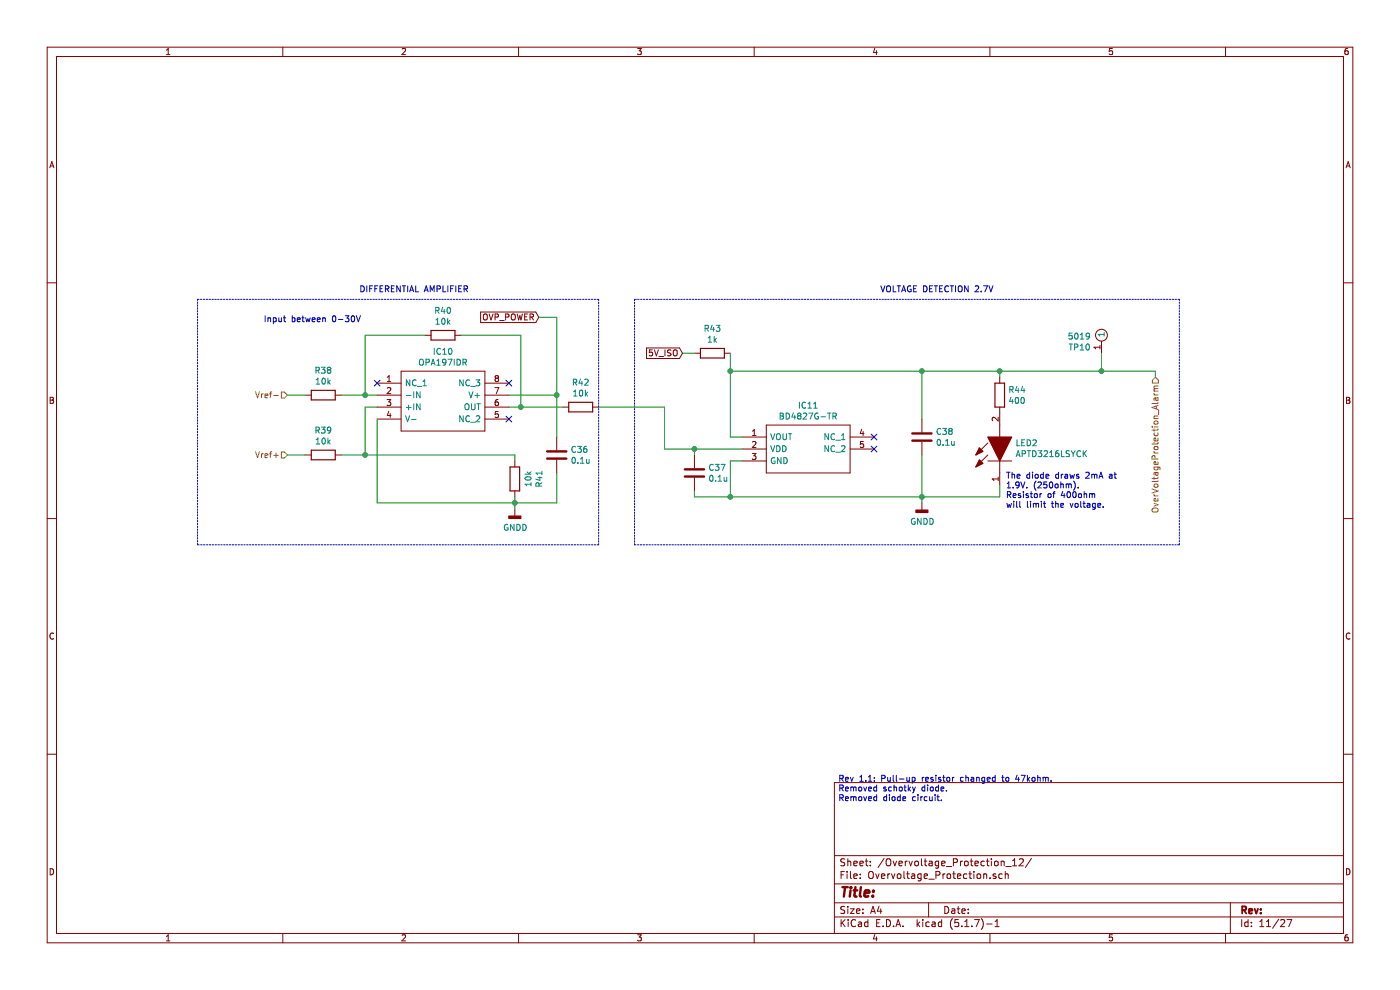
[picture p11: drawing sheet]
EESchema Schematic File Version 4
EELAYER 30 0
EELAYER END
$Descr A4 11693 8268
encoding utf-8
Sheet 21 27
Title ""
Date ""
Rev ""
Comp ""
Comment1 ""
Comment2 ""
Comment3 ""
Comment4 ""
$EndDescr
$Comp
L Device:R R?
U 1 1
P 4850 3400
AR Path="/601A7632/601C0164" Ref="R?"  Part="1" 
AR Path="/601AF701/601C0164" Ref="R?"  Part="1" 
AR Path="/601C460E/601C0164" Ref="R?"  Part="1" 
AR Path="/601C5548/601C0164" Ref="R?"  Part="1" 
AR Path="/601C64AC/601C0164" Ref="R?"  Part="1" 
AR Path="/601D1B61/601C0164" Ref="R?"  Part="1" 
AR Path="/601D6BE8/601C0164" Ref="R?"  Part="1" 
AR Path="/601D6BEC/601C0164" Ref="R?"  Part="1" 
AR Path="/601D80B7/601C0164" Ref="R?"  Part="1" 
AR Path="/601D80BB/601C0164" Ref="R?"  Part="1" 
AR Path="/601DDBBC/601C0164" Ref="R?"  Part="1" 
AR Path="/601DDBC0/601C0164" Ref="R?"  Part="1" 
AR Path="/601DDBC8/601C0164" Ref="R?"  Part="1" 
AR Path="/601DDBCC/601C0164" Ref="R?"  Part="1" 
AR Path="/601DDBD4/601C0164" Ref="R?"  Part="1" 
AR Path="/601DDBD8/601C0164" Ref="R42"  Part="1" 
AR Path="/602C1900/601C0164" Ref="R?"  Part="1" 
AR Path="/602C4404/601C0164" Ref="R?"  Part="1" 
AR Path="/602C6F83/601C0164" Ref="R49"  Part="1" 
AR Path="/602C99B2/601C0164" Ref="R56"  Part="1" 
AR Path="/602EB817/601C0164" Ref="R63"  Part="1" 
AR Path="/602EEDF2/601C0164" Ref="R70"  Part="1" 
AR Path="/602F236D/601C0164" Ref="R77"  Part="1" 
AR Path="/602F58EC/601C0164" Ref="R84"  Part="1" 
AR Path="/602F8E6F/601C0164" Ref="R91"  Part="1" 
AR Path="/602FC492/601C0164" Ref="R98"  Part="1" 
AR Path="/602FFA39/601C0164" Ref="R105"  Part="1" 
AR Path="/60302FB0/601C0164" Ref="R119"  Part="1" 
AR Path="/6030656F/601C0164" Ref="R112"  Part="1" 
F 0 "R112" V 4643 3400 50  0000 C CNN
F 1 "10k" V 4734 3400 50  0000 C CNN
F 2 "Resistor_SMD:R_1206_3216Metric_Pad1.30x1.75mm_HandSolder" V 4780 3400 50  0001 C CNN
F 3 "~" H 4850 3400 50  0001 C CNN
F 4 "660-RN73H2BTD1002B10" H 4850 3400 50  0001 C CNN "Mouser Part Number"
F 5 "https://no.mouser.com/ProductDetail/KOA-Speer/RN73H2BTTD1002B10?qs=sGAEpiMZZMvdGkrng054tzV2vEziUmcBSeea4AJBFc943n3PR3vMbw%3D%3D" H 4850 3400 50  0001 C CNN "Mouser Price/Stock"
	1    4850 3400
	0    1    1    0   
$EndComp
Text HLabel 9650 3150 3    50   Input ~ 0
OverVoltageProtection_Alarm
$Comp
L SamacSys_Parts:BD4827G-TR IC31
U 1 1
P 6200 3650
AR Path="/6030656F/602F85D6" Ref="IC31"  Part="1" 
AR Path="/601DDBD8/602F85D6" Ref="IC11"  Part="1" 
AR Path="/602C6F83/602F85D6" Ref="IC13"  Part="1" 
AR Path="/602C99B2/602F85D6" Ref="IC15"  Part="1" 
AR Path="/602EB817/602F85D6" Ref="IC17"  Part="1" 
AR Path="/602EEDF2/602F85D6" Ref="IC19"  Part="1" 
AR Path="/602F236D/602F85D6" Ref="IC21"  Part="1" 
AR Path="/602F58EC/602F85D6" Ref="IC23"  Part="1" 
AR Path="/602F8E6F/602F85D6" Ref="IC25"  Part="1" 
AR Path="/602FC492/602F85D6" Ref="IC27"  Part="1" 
AR Path="/602FFA39/602F85D6" Ref="IC29"  Part="1" 
AR Path="/60302FB0/602F85D6" Ref="IC33"  Part="1" 
F 0 "IC31" H 6750 3915 50  0000 C CNN
F 1 "BD4827G-TR" H 6750 3824 50  0000 C CNN
F 2 "SamacSys_Parts:SOT95P280X125-5N" H 7150 3750 50  0001 L CNN
F 3 "https://www.rohm.com/datasheet/BD4827G/bd48xxg-e" H 7150 3650 50  0001 L CNN
F 4 "Standard Voltage Detectors: ROHM CMOS reset ICs provide low current consumption and high accuracy. The extensive lineup includes both Nch Open Drain and CMOS output types in a wide range of detection voltages (from 2.3V to 6.0V, in 0.1V steps), enabling selection of the ideal solution based on customer requirements. In addition, the entire series is of course both lead-free and RoHS-compliant." H 7150 3550 50  0001 L CNN "Description"
F 5 "1.25" H 7150 3450 50  0001 L CNN "Height"
F 6 "ROHM Semiconductor" H 7150 3350 50  0001 L CNN "Manufacturer_Name"
F 7 "BD4827G-TR" H 7150 3250 50  0001 L CNN "Manufacturer_Part_Number"
F 8 "755-BD4827G-TR" H 7150 3150 50  0001 L CNN "Mouser Part Number"
F 9 "https://www.mouser.co.uk/ProductDetail/ROHM-Semiconductor/BD4827G-TR/?qs=4kLU8WoGk0v%252BBSXG6NYCpw%3D%3D" H 7150 3050 50  0001 L CNN "Mouser Price/Stock"
F 10 "" H 7150 2950 50  0001 L CNN "Arrow Part Number"
F 11 "" H 7150 2850 50  0001 L CNN "Arrow Price/Stock"
	1    6200 3650
	1    0    0    -1  
$EndComp
Wire Wire Line
	6200 3650 6100 3650
$Comp
L Device:C C?
U 1 1
P 7700 3650
AR Path="/601A7632/602FCF2D" Ref="C?"  Part="1" 
AR Path="/6038F707/602FCF2D" Ref="C?"  Part="1" 
AR Path="/6030656F/602FCF2D" Ref="C68"  Part="1" 
AR Path="/601DDBD8/602FCF2D" Ref="C38"  Part="1" 
AR Path="/602C6F83/602FCF2D" Ref="C41"  Part="1" 
AR Path="/602C99B2/602FCF2D" Ref="C44"  Part="1" 
AR Path="/602EB817/602FCF2D" Ref="C47"  Part="1" 
AR Path="/602EEDF2/602FCF2D" Ref="C50"  Part="1" 
AR Path="/602F236D/602FCF2D" Ref="C53"  Part="1" 
AR Path="/602F58EC/602FCF2D" Ref="C56"  Part="1" 
AR Path="/602F8E6F/602FCF2D" Ref="C59"  Part="1" 
AR Path="/602FC492/602FCF2D" Ref="C62"  Part="1" 
AR Path="/602FFA39/602FCF2D" Ref="C65"  Part="1" 
AR Path="/60302FB0/602FCF2D" Ref="C71"  Part="1" 
F 0 "C68" H 7815 3696 50  0000 L CNN
F 1 "0.1u" H 7815 3605 50  0000 L CNN
F 2 "Capacitor_SMD:C_1206_3216Metric_Pad1.33x1.80mm_HandSolder" H 7738 3500 50  0001 C CNN
F 3 "~" H 7700 3650 50  0001 C CNN
F 4 "80-C1206C104F5JACTU" H 7700 3650 50  0001 C CNN "Mouser Part Number"
F 5 "https://no.mouser.com/ProductDetail/KEMET/C1206C104F5JAC7800?qs=gZXFycFWdAOIF48nFZgPGA%3D%3D" H 7700 3650 50  0001 C CNN "Mouser Price/Stock"
	1    7700 3650
	1    0    0    -1  
$EndComp
Wire Wire Line
	7700 3500 7700 3100
Wire Wire Line
	7700 3800 7700 4150
Connection ~ 7700 4150
Wire Wire Line
	7700 4150 7700 4200
Text GLabel 5700 2950 0    50   Input ~ 0
5V_ISO
NoConn ~ 7300 3650
NoConn ~ 7300 3750
$Comp
L power:GNDD #PWR034
U 1 1
P 7700 4200
AR Path="/6030656F/60376BEA" Ref="#PWR034"  Part="1" 
AR Path="/601DDBD8/60376BEA" Ref="#PWR014"  Part="1" 
AR Path="/602C6F83/60376BEA" Ref="#PWR016"  Part="1" 
AR Path="/602C99B2/60376BEA" Ref="#PWR018"  Part="1" 
AR Path="/602EB817/60376BEA" Ref="#PWR020"  Part="1" 
AR Path="/602EEDF2/60376BEA" Ref="#PWR022"  Part="1" 
AR Path="/602F236D/60376BEA" Ref="#PWR024"  Part="1" 
AR Path="/602F58EC/60376BEA" Ref="#PWR026"  Part="1" 
AR Path="/602F8E6F/60376BEA" Ref="#PWR028"  Part="1" 
AR Path="/602FC492/60376BEA" Ref="#PWR030"  Part="1" 
AR Path="/602FFA39/60376BEA" Ref="#PWR032"  Part="1" 
AR Path="/60302FB0/60376BEA" Ref="#PWR036"  Part="1" 
F 0 "#PWR034" H 7700 3950 50  0001 C CNN
F 1 "GNDD" H 7704 4045 50  0000 C CNN
F 2 "" H 7700 4200 50  0001 C CNN
F 3 "" H 7700 4200 50  0001 C CNN
	1    7700 4200
	1    0    0    -1  
$EndComp
Wire Wire Line
	5700 2950 5800 2950
$Comp
L SamacSys_Parts_vegard:5019 TP?
U 1 1
P 9200 2950
AR Path="/601838AF/603B50D5" Ref="TP?"  Part="1" 
AR Path="/601950CF/603B50D5" Ref="TP?"  Part="1" 
AR Path="/601DDBD8/603B50D5" Ref="TP10"  Part="1" 
AR Path="/602C6F83/603B50D5" Ref="TP11"  Part="1" 
AR Path="/602C99B2/603B50D5" Ref="TP12"  Part="1" 
AR Path="/602EB817/603B50D5" Ref="TP13"  Part="1" 
AR Path="/602EEDF2/603B50D5" Ref="TP14"  Part="1" 
AR Path="/602F236D/603B50D5" Ref="TP15"  Part="1" 
AR Path="/602F58EC/603B50D5" Ref="TP16"  Part="1" 
AR Path="/602F8E6F/603B50D5" Ref="TP17"  Part="1" 
AR Path="/602FC492/603B50D5" Ref="TP18"  Part="1" 
AR Path="/602FFA39/603B50D5" Ref="TP19"  Part="1" 
AR Path="/6030656F/603B50D5" Ref="TP20"  Part="1" 
AR Path="/60302FB0/603B50D5" Ref="TP21"  Part="1" 
F 0 "TP20" V 9246 3038 50  0000 L CNN
F 1 "5019" V 9337 3038 50  0000 L CNN
F 2 "SamacSys_Parts_vegard:5019" H 9850 3050 50  0001 L CNN
F 3 "http://www.keyelco.com/product-pdf.cfm?p=1357" H 9850 2950 50  0001 L CNN
F 4 "Circuit Board Hardware - PCB TEST POINT" H 9850 2850 50  0001 L CNN "Description"
F 5 "Keystone Electronics" H 9850 2650 50  0001 L CNN "Manufacturer_Name"
F 6 "5019" H 9850 2550 50  0001 L CNN "Manufacturer_Part_Number"
F 7 "534-5019" H 9850 2450 50  0001 L CNN "Mouser Part Number"
F 8 "https://www.mouser.co.uk/ProductDetail/Keystone-Electronics/5019/?qs=wOxb8XianXjjCAsb90Ilzw%3D%3D" H 9850 2350 50  0001 L CNN "Mouser Price/Stock"
F 9 "5019" H 9850 2250 50  0001 L CNN "Arrow Part Number"
F 10 "https://www.arrow.com/en/products/5019/keystone-electronics" H 9850 2150 50  0001 L CNN "Arrow Price/Stock"
	1    9200 2950
	0    -1   -1   0   
$EndComp
Wire Wire Line
	9200 2950 9200 3100
Connection ~ 9200 3100
Wire Wire Line
	6100 3100 7700 3100
Wire Wire Line
	6100 3850 6200 3850
$Comp
L power:GNDD #PWR033
U 1 1
P 4300 4250
AR Path="/6030656F/604400A9" Ref="#PWR033"  Part="1" 
AR Path="/601DDBD8/604400A9" Ref="#PWR013"  Part="1" 
AR Path="/602C6F83/604400A9" Ref="#PWR015"  Part="1" 
AR Path="/602C99B2/604400A9" Ref="#PWR017"  Part="1" 
AR Path="/602EB817/604400A9" Ref="#PWR019"  Part="1" 
AR Path="/602EEDF2/604400A9" Ref="#PWR021"  Part="1" 
AR Path="/602F236D/604400A9" Ref="#PWR023"  Part="1" 
AR Path="/602F58EC/604400A9" Ref="#PWR025"  Part="1" 
AR Path="/602F8E6F/604400A9" Ref="#PWR027"  Part="1" 
AR Path="/602FC492/604400A9" Ref="#PWR029"  Part="1" 
AR Path="/602FFA39/604400A9" Ref="#PWR031"  Part="1" 
AR Path="/60302FB0/604400A9" Ref="#PWR035"  Part="1" 
F 0 "#PWR033" H 4300 4000 50  0001 C CNN
F 1 "GNDD" H 4304 4095 50  0000 C CNN
F 2 "" H 4300 4250 50  0001 C CNN
F 3 "" H 4300 4250 50  0001 C CNN
	1    4300 4250
	1    0    0    -1  
$EndComp
Text Notes 2200 2700 0    50   ~ 0
Input between 0-30V
Text HLabel 2400 3800 0    50   Input ~ 0
Vref+
Text HLabel 2400 3300 0    50   Input ~ 0
Vref-
Wire Wire Line
	6100 3850 6100 4150
Wire Wire Line
	6100 4150 7700 4150
$Comp
L Device:R R?
U 1 1
P 2700 3300
AR Path="/601A7632/6066901A" Ref="R?"  Part="1" 
AR Path="/601AF701/6066901A" Ref="R?"  Part="1" 
AR Path="/601C460E/6066901A" Ref="R?"  Part="1" 
AR Path="/601C5548/6066901A" Ref="R?"  Part="1" 
AR Path="/601C64AC/6066901A" Ref="R?"  Part="1" 
AR Path="/601D1B61/6066901A" Ref="R?"  Part="1" 
AR Path="/601D6BE8/6066901A" Ref="R?"  Part="1" 
AR Path="/601D6BEC/6066901A" Ref="R?"  Part="1" 
AR Path="/601D80B7/6066901A" Ref="R?"  Part="1" 
AR Path="/601D80BB/6066901A" Ref="R?"  Part="1" 
AR Path="/601DDBBC/6066901A" Ref="R?"  Part="1" 
AR Path="/601DDBC0/6066901A" Ref="R?"  Part="1" 
AR Path="/601DDBC8/6066901A" Ref="R?"  Part="1" 
AR Path="/601DDBCC/6066901A" Ref="R?"  Part="1" 
AR Path="/601DDBD4/6066901A" Ref="R?"  Part="1" 
AR Path="/601DDBD8/6066901A" Ref="R38"  Part="1" 
AR Path="/602C1900/6066901A" Ref="R?"  Part="1" 
AR Path="/602C4404/6066901A" Ref="R?"  Part="1" 
AR Path="/602C6F83/6066901A" Ref="R45"  Part="1" 
AR Path="/602C99B2/6066901A" Ref="R52"  Part="1" 
AR Path="/602EB817/6066901A" Ref="R59"  Part="1" 
AR Path="/602EEDF2/6066901A" Ref="R66"  Part="1" 
AR Path="/602F236D/6066901A" Ref="R73"  Part="1" 
AR Path="/602F58EC/6066901A" Ref="R80"  Part="1" 
AR Path="/602F8E6F/6066901A" Ref="R87"  Part="1" 
AR Path="/602FC492/6066901A" Ref="R94"  Part="1" 
AR Path="/602FFA39/6066901A" Ref="R101"  Part="1" 
AR Path="/60302FB0/6066901A" Ref="R115"  Part="1" 
AR Path="/6030656F/6066901A" Ref="R108"  Part="1" 
F 0 "R108" V 2493 3300 50  0000 C CNN
F 1 "10k" V 2584 3300 50  0000 C CNN
F 2 "Resistor_SMD:R_1206_3216Metric_Pad1.30x1.75mm_HandSolder" V 2630 3300 50  0001 C CNN
F 3 "~" H 2700 3300 50  0001 C CNN
F 4 "660-RN73H2BTD1002B10" H 2700 3300 50  0001 C CNN "Mouser Part Number"
F 5 "https://no.mouser.com/ProductDetail/KOA-Speer/RN73H2BTTD1002B10?qs=sGAEpiMZZMvdGkrng054tzV2vEziUmcBSeea4AJBFc943n3PR3vMbw%3D%3D" H 2700 3300 50  0001 C CNN "Mouser Price/Stock"
	1    2700 3300
	0    1    1    0   
$EndComp
Wire Wire Line
	2550 3300 2400 3300
$Comp
L Device:R R?
U 1 1
P 4300 4000
AR Path="/601A7632/6066BECF" Ref="R?"  Part="1" 
AR Path="/601AF701/6066BECF" Ref="R?"  Part="1" 
AR Path="/601C460E/6066BECF" Ref="R?"  Part="1" 
AR Path="/601C5548/6066BECF" Ref="R?"  Part="1" 
AR Path="/601C64AC/6066BECF" Ref="R?"  Part="1" 
AR Path="/601D1B61/6066BECF" Ref="R?"  Part="1" 
AR Path="/601D6BE8/6066BECF" Ref="R?"  Part="1" 
AR Path="/601D6BEC/6066BECF" Ref="R?"  Part="1" 
AR Path="/601D80B7/6066BECF" Ref="R?"  Part="1" 
AR Path="/601D80BB/6066BECF" Ref="R?"  Part="1" 
AR Path="/601DDBBC/6066BECF" Ref="R?"  Part="1" 
AR Path="/601DDBC0/6066BECF" Ref="R?"  Part="1" 
AR Path="/601DDBC8/6066BECF" Ref="R?"  Part="1" 
AR Path="/601DDBCC/6066BECF" Ref="R?"  Part="1" 
AR Path="/601DDBD4/6066BECF" Ref="R?"  Part="1" 
AR Path="/601DDBD8/6066BECF" Ref="R41"  Part="1" 
AR Path="/602C1900/6066BECF" Ref="R?"  Part="1" 
AR Path="/602C4404/6066BECF" Ref="R?"  Part="1" 
AR Path="/602C6F83/6066BECF" Ref="R48"  Part="1" 
AR Path="/602C99B2/6066BECF" Ref="R55"  Part="1" 
AR Path="/602EB817/6066BECF" Ref="R62"  Part="1" 
AR Path="/602EEDF2/6066BECF" Ref="R69"  Part="1" 
AR Path="/602F236D/6066BECF" Ref="R76"  Part="1" 
AR Path="/602F58EC/6066BECF" Ref="R83"  Part="1" 
AR Path="/602F8E6F/6066BECF" Ref="R90"  Part="1" 
AR Path="/602FC492/6066BECF" Ref="R97"  Part="1" 
AR Path="/602FFA39/6066BECF" Ref="R104"  Part="1" 
AR Path="/60302FB0/6066BECF" Ref="R118"  Part="1" 
AR Path="/6030656F/6066BECF" Ref="R111"  Part="1" 
F 0 "R111" V 4093 4000 50  0000 C CNN
F 1 "10k" V 4184 4000 50  0000 C CNN
F 2 "Resistor_SMD:R_1206_3216Metric_Pad1.30x1.75mm_HandSolder" V 4230 4000 50  0001 C CNN
F 3 "~" H 4300 4000 50  0001 C CNN
F 4 "660-RN73H2BTD1002B10" H 4300 4000 50  0001 C CNN "Mouser Part Number"
F 5 "https://no.mouser.com/ProductDetail/KOA-Speer/RN73H2BTTD1002B10?qs=sGAEpiMZZMvdGkrng054tzV2vEziUmcBSeea4AJBFc943n3PR3vMbw%3D%3D" H 4300 4000 50  0001 C CNN "Mouser Price/Stock"
	1    4300 4000
	-1   0    0    1   
$EndComp
Wire Wire Line
	4300 4250 4300 4200
Wire Wire Line
	3150 3300 3050 3300
$Comp
L Device:R R?
U 1 1
P 3700 2800
AR Path="/601A7632/6066FEB7" Ref="R?"  Part="1" 
AR Path="/601AF701/6066FEB7" Ref="R?"  Part="1" 
AR Path="/601C460E/6066FEB7" Ref="R?"  Part="1" 
AR Path="/601C5548/6066FEB7" Ref="R?"  Part="1" 
AR Path="/601C64AC/6066FEB7" Ref="R?"  Part="1" 
AR Path="/601D1B61/6066FEB7" Ref="R?"  Part="1" 
AR Path="/601D6BE8/6066FEB7" Ref="R?"  Part="1" 
AR Path="/601D6BEC/6066FEB7" Ref="R?"  Part="1" 
AR Path="/601D80B7/6066FEB7" Ref="R?"  Part="1" 
AR Path="/601D80BB/6066FEB7" Ref="R?"  Part="1" 
AR Path="/601DDBBC/6066FEB7" Ref="R?"  Part="1" 
AR Path="/601DDBC0/6066FEB7" Ref="R?"  Part="1" 
AR Path="/601DDBC8/6066FEB7" Ref="R?"  Part="1" 
AR Path="/601DDBCC/6066FEB7" Ref="R?"  Part="1" 
AR Path="/601DDBD4/6066FEB7" Ref="R?"  Part="1" 
AR Path="/601DDBD8/6066FEB7" Ref="R40"  Part="1" 
AR Path="/602C1900/6066FEB7" Ref="R?"  Part="1" 
AR Path="/602C4404/6066FEB7" Ref="R?"  Part="1" 
AR Path="/602C6F83/6066FEB7" Ref="R47"  Part="1" 
AR Path="/602C99B2/6066FEB7" Ref="R54"  Part="1" 
AR Path="/602EB817/6066FEB7" Ref="R61"  Part="1" 
AR Path="/602EEDF2/6066FEB7" Ref="R68"  Part="1" 
AR Path="/602F236D/6066FEB7" Ref="R75"  Part="1" 
AR Path="/602F58EC/6066FEB7" Ref="R82"  Part="1" 
AR Path="/602F8E6F/6066FEB7" Ref="R89"  Part="1" 
AR Path="/602FC492/6066FEB7" Ref="R96"  Part="1" 
AR Path="/602FFA39/6066FEB7" Ref="R103"  Part="1" 
AR Path="/60302FB0/6066FEB7" Ref="R117"  Part="1" 
AR Path="/6030656F/6066FEB7" Ref="R110"  Part="1" 
F 0 "R110" V 3493 2800 50  0000 C CNN
F 1 "10k" V 3584 2800 50  0000 C CNN
F 2 "Resistor_SMD:R_1206_3216Metric_Pad1.30x1.75mm_HandSolder" V 3630 2800 50  0001 C CNN
F 3 "~" H 3700 2800 50  0001 C CNN
F 4 "660-RN73H2BTD1002B10" H 3700 2800 50  0001 C CNN "Mouser Part Number"
F 5 "https://no.mouser.com/ProductDetail/KOA-Speer/RN73H2BTTD1002B10?qs=sGAEpiMZZMvdGkrng054tzV2vEziUmcBSeea4AJBFc943n3PR3vMbw%3D%3D" H 3700 2800 50  0001 C CNN "Mouser Price/Stock"
	1    3700 2800
	0    1    1    0   
$EndComp
Connection ~ 4300 4200
Wire Wire Line
	4300 4200 4300 4150
Text GLabel 4500 2650 0    50   Input ~ 0
OVP_POWER
Wire Wire Line
	4300 4200 3150 4200
Wire Wire Line
	2400 3800 2550 3800
Wire Wire Line
	4300 3850 4300 3800
$Comp
L Device:R R?
U 1 1
P 2700 3800
AR Path="/601A7632/6066850F" Ref="R?"  Part="1" 
AR Path="/601AF701/6066850F" Ref="R?"  Part="1" 
AR Path="/601C460E/6066850F" Ref="R?"  Part="1" 
AR Path="/601C5548/6066850F" Ref="R?"  Part="1" 
AR Path="/601C64AC/6066850F" Ref="R?"  Part="1" 
AR Path="/601D1B61/6066850F" Ref="R?"  Part="1" 
AR Path="/601D6BE8/6066850F" Ref="R?"  Part="1" 
AR Path="/601D6BEC/6066850F" Ref="R?"  Part="1" 
AR Path="/601D80B7/6066850F" Ref="R?"  Part="1" 
AR Path="/601D80BB/6066850F" Ref="R?"  Part="1" 
AR Path="/601DDBBC/6066850F" Ref="R?"  Part="1" 
AR Path="/601DDBC0/6066850F" Ref="R?"  Part="1" 
AR Path="/601DDBC8/6066850F" Ref="R?"  Part="1" 
AR Path="/601DDBCC/6066850F" Ref="R?"  Part="1" 
AR Path="/601DDBD4/6066850F" Ref="R?"  Part="1" 
AR Path="/601DDBD8/6066850F" Ref="R39"  Part="1" 
AR Path="/602C1900/6066850F" Ref="R?"  Part="1" 
AR Path="/602C4404/6066850F" Ref="R?"  Part="1" 
AR Path="/602C6F83/6066850F" Ref="R46"  Part="1" 
AR Path="/602C99B2/6066850F" Ref="R53"  Part="1" 
AR Path="/602EB817/6066850F" Ref="R60"  Part="1" 
AR Path="/602EEDF2/6066850F" Ref="R67"  Part="1" 
AR Path="/602F236D/6066850F" Ref="R74"  Part="1" 
AR Path="/602F58EC/6066850F" Ref="R81"  Part="1" 
AR Path="/602F8E6F/6066850F" Ref="R88"  Part="1" 
AR Path="/602FC492/6066850F" Ref="R95"  Part="1" 
AR Path="/602FFA39/6066850F" Ref="R102"  Part="1" 
AR Path="/60302FB0/6066850F" Ref="R116"  Part="1" 
AR Path="/6030656F/6066850F" Ref="R109"  Part="1" 
F 0 "R109" V 2493 3800 50  0000 C CNN
F 1 "10k" V 2584 3800 50  0000 C CNN
F 2 "Resistor_SMD:R_1206_3216Metric_Pad1.30x1.75mm_HandSolder" V 2630 3800 50  0001 C CNN
F 3 "~" H 2700 3800 50  0001 C CNN
F 4 "660-RN73H2BTD1002B10" H 2700 3800 50  0001 C CNN "Mouser Part Number"
F 5 "https://no.mouser.com/ProductDetail/KOA-Speer/RN73H2BTTD1002B10?qs=sGAEpiMZZMvdGkrng054tzV2vEziUmcBSeea4AJBFc943n3PR3vMbw%3D%3D" H 2700 3800 50  0001 C CNN "Mouser Price/Stock"
	1    2700 3800
	0    1    1    0   
$EndComp
$Comp
L Device:C C?
U 1 1
P 4650 3800
AR Path="/601A7632/60483400" Ref="C?"  Part="1" 
AR Path="/6038F707/60483400" Ref="C?"  Part="1" 
AR Path="/6030656F/60483400" Ref="C66"  Part="1" 
AR Path="/601DDBD8/60483400" Ref="C36"  Part="1" 
AR Path="/602C6F83/60483400" Ref="C39"  Part="1" 
AR Path="/602C99B2/60483400" Ref="C42"  Part="1" 
AR Path="/602EB817/60483400" Ref="C45"  Part="1" 
AR Path="/602EEDF2/60483400" Ref="C48"  Part="1" 
AR Path="/602F236D/60483400" Ref="C51"  Part="1" 
AR Path="/602F58EC/60483400" Ref="C54"  Part="1" 
AR Path="/602F8E6F/60483400" Ref="C57"  Part="1" 
AR Path="/602FC492/60483400" Ref="C60"  Part="1" 
AR Path="/602FFA39/60483400" Ref="C63"  Part="1" 
AR Path="/60302FB0/60483400" Ref="C69"  Part="1" 
F 0 "C66" H 4765 3846 50  0000 L CNN
F 1 "0.1u" H 4765 3755 50  0000 L CNN
F 2 "Capacitor_SMD:C_1206_3216Metric_Pad1.33x1.80mm_HandSolder" H 4688 3650 50  0001 C CNN
F 3 "~" H 4650 3800 50  0001 C CNN
F 4 "80-C1206C104F5JACTU" H 4650 3800 50  0001 C CNN "Mouser Part Number"
F 5 "https://no.mouser.com/ProductDetail/KEMET/C1206C104F5JAC7800?qs=gZXFycFWdAOIF48nFZgPGA%3D%3D" H 4650 3800 50  0001 C CNN "Mouser Price/Stock"
	1    4650 3800
	1    0    0    -1  
$EndComp
Wire Wire Line
	2850 3800 3050 3800
Wire Notes Line
	5000 4550 1650 4550
Wire Notes Line
	1650 4550 1650 2500
Wire Notes Line
	1650 2500 5000 2500
Wire Notes Line
	5000 2500 5000 4550
Wire Notes Line
	5300 2500 5300 4550
Wire Notes Line
	5300 4550 9850 4550
Wire Notes Line
	9850 4550 9850 2500
Wire Notes Line
	9850 2500 5300 2500
Text Notes 3000 2450 0    50   ~ 0
DIFFERENTIAL AMPLIFIER
Text Notes 7350 2450 0    50   ~ 0
VOLTAGE DETECTION 2.7V
$Comp
L Device:C C?
U 1 1
P 5800 3950
AR Path="/601A7632/604C7FBF" Ref="C?"  Part="1" 
AR Path="/6038F707/604C7FBF" Ref="C?"  Part="1" 
AR Path="/6030656F/604C7FBF" Ref="C67"  Part="1" 
AR Path="/601DDBD8/604C7FBF" Ref="C37"  Part="1" 
AR Path="/602C6F83/604C7FBF" Ref="C40"  Part="1" 
AR Path="/602C99B2/604C7FBF" Ref="C43"  Part="1" 
AR Path="/602EB817/604C7FBF" Ref="C46"  Part="1" 
AR Path="/602EEDF2/604C7FBF" Ref="C49"  Part="1" 
AR Path="/602F236D/604C7FBF" Ref="C52"  Part="1" 
AR Path="/602F58EC/604C7FBF" Ref="C55"  Part="1" 
AR Path="/602F8E6F/604C7FBF" Ref="C58"  Part="1" 
AR Path="/602FC492/604C7FBF" Ref="C61"  Part="1" 
AR Path="/602FFA39/604C7FBF" Ref="C64"  Part="1" 
AR Path="/60302FB0/604C7FBF" Ref="C70"  Part="1" 
F 0 "C67" H 5915 3996 50  0000 L CNN
F 1 "0.1u" H 5915 3905 50  0000 L CNN
F 2 "Capacitor_SMD:C_1206_3216Metric_Pad1.33x1.80mm_HandSolder" H 5838 3800 50  0001 C CNN
F 3 "~" H 5800 3950 50  0001 C CNN
F 4 "80-C1206C104F5JACTU" H 5800 3950 50  0001 C CNN "Mouser Part Number"
F 5 "https://no.mouser.com/ProductDetail/KEMET/C1206C104F5JAC7800?qs=gZXFycFWdAOIF48nFZgPGA%3D%3D" H 5800 3950 50  0001 C CNN "Mouser Price/Stock"
	1    5800 3950
	1    0    0    -1  
$EndComp
Wire Wire Line
	5800 3800 5800 3750
Wire Wire Line
	5800 3750 6200 3750
Wire Wire Line
	5800 4100 5800 4150
Wire Wire Line
	5800 4150 6100 4150
Connection ~ 6100 4150
$Comp
L SamacSys_Parts:OPA197IDR IC10
U 1 1
P 3150 3200
AR Path="/601DDBD8/604E7972" Ref="IC10"  Part="1" 
AR Path="/602C6F83/604E7972" Ref="IC12"  Part="1" 
AR Path="/602C99B2/604E7972" Ref="IC14"  Part="1" 
AR Path="/602EB817/604E7972" Ref="IC16"  Part="1" 
AR Path="/602EEDF2/604E7972" Ref="IC18"  Part="1" 
AR Path="/602F236D/604E7972" Ref="IC20"  Part="1" 
AR Path="/602F58EC/604E7972" Ref="IC22"  Part="1" 
AR Path="/602F8E6F/604E7972" Ref="IC24"  Part="1" 
AR Path="/602FC492/604E7972" Ref="IC26"  Part="1" 
AR Path="/602FFA39/604E7972" Ref="IC28"  Part="1" 
AR Path="/6030656F/604E7972" Ref="IC30"  Part="1" 
AR Path="/60302FB0/604E7972" Ref="IC32"  Part="1" 
F 0 "IC30" H 3700 3465 50  0000 C CNN
F 1 "OPA197IDR" H 3700 3374 50  0000 C CNN
F 2 "SamacSys_Parts:SOIC127P600X175-8N" H 4100 3300 50  0001 L CNN
F 3 "http://www.ti.com/lit/gpn/opa197" H 4100 3200 50  0001 L CNN
F 4 "36-V, Precision, Rail-to-Rail Input Output, Low Offset Voltage Op Amp" H 4100 3100 50  0001 L CNN "Description"
F 5 "1.75" H 4100 3000 50  0001 L CNN "Height"
F 6 "Texas Instruments" H 4100 2900 50  0001 L CNN "Manufacturer_Name"
F 7 "OPA197IDR" H 4100 2800 50  0001 L CNN "Manufacturer_Part_Number"
F 8 "595-OPA197IDR" H 4100 2700 50  0001 L CNN "Mouser Part Number"
F 9 "https://www.mouser.co.uk/ProductDetail/Texas-Instruments/OPA197IDR?qs=gMfM3zrbS4ovW9KDi3YhFw%3D%3D" H 4100 2600 50  0001 L CNN "Mouser Price/Stock"
F 10 "OPA197IDR" H 4100 2500 50  0001 L CNN "Arrow Part Number"
F 11 "https://www.arrow.com/en/products/opa197idr/texas-instruments" H 4100 2400 50  0001 L CNN "Arrow Price/Stock"
	1    3150 3200
	1    0    0    -1  
$EndComp
Wire Wire Line
	3050 2800 3050 3300
Wire Wire Line
	4650 2650 4500 2650
Connection ~ 3050 3300
Wire Wire Line
	3050 3300 2850 3300
Wire Wire Line
	3150 3400 3050 3400
Wire Wire Line
	3050 3400 3050 3800
Connection ~ 3050 3800
Wire Wire Line
	3050 3800 4300 3800
Wire Wire Line
	3150 3500 3150 4200
NoConn ~ 4250 3500
NoConn ~ 3150 3200
NoConn ~ 4250 3200
Wire Wire Line
	4250 3400 4350 3400
Wire Wire Line
	4250 3300 4650 3300
Wire Wire Line
	4650 3300 4650 3650
Connection ~ 4650 3300
Wire Wire Line
	4650 3950 4650 4200
Wire Wire Line
	4300 4200 4650 4200
Wire Wire Line
	3050 2800 3550 2800
Wire Wire Line
	4650 2650 4650 3300
Wire Wire Line
	3850 2800 4350 2800
Wire Wire Line
	4350 2800 4350 3400
Connection ~ 4350 3400
Wire Wire Line
	4350 3400 4700 3400
Wire Wire Line
	5550 3400 5550 3750
Wire Wire Line
	5550 3750 5800 3750
Wire Wire Line
	5000 3400 5550 3400
Connection ~ 5800 3750
Wire Wire Line
	9650 3100 9650 3150
Wire Wire Line
	9200 3100 9650 3100
Wire Wire Line
	6100 2950 6100 3100
Connection ~ 6100 3100
Wire Wire Line
	6100 3100 6100 3650
Connection ~ 7700 3100
Text Notes 7000 6700 0    50   ~ 0
Rev 1.1: Pull-up resistor changed to 47kohm. \nRemoved schotky diode. \nRemoved diode circuit.
$Comp
L Device:R R?
U 1 1
P 5950 2950
AR Path="/601950CF/60369BD3" Ref="R?"  Part="1" 
AR Path="/60127F14/60369BD3" Ref="R?"  Part="1" 
AR Path="/60183D66/60369BD3" Ref="R?"  Part="1" 
AR Path="/6018A3E7/60369BD3" Ref="R?"  Part="1" 
AR Path="/601ACA25/60369BD3" Ref="R?"  Part="1" 
AR Path="/601B19F6/60369BD3" Ref="R?"  Part="1" 
AR Path="/601B304B/60369BD3" Ref="R?"  Part="1" 
AR Path="/601DDBD8/60369BD3" Ref="R43"  Part="1" 
AR Path="/602C6F83/60369BD3" Ref="R50"  Part="1" 
AR Path="/602C99B2/60369BD3" Ref="R57"  Part="1" 
AR Path="/602EB817/60369BD3" Ref="R64"  Part="1" 
AR Path="/602EEDF2/60369BD3" Ref="R71"  Part="1" 
AR Path="/602F236D/60369BD3" Ref="R78"  Part="1" 
AR Path="/602F58EC/60369BD3" Ref="R85"  Part="1" 
AR Path="/602F8E6F/60369BD3" Ref="R92"  Part="1" 
AR Path="/602FC492/60369BD3" Ref="R99"  Part="1" 
AR Path="/602FFA39/60369BD3" Ref="R106"  Part="1" 
AR Path="/6030656F/60369BD3" Ref="R113"  Part="1" 
AR Path="/60302FB0/60369BD3" Ref="R120"  Part="1" 
F 0 "R113" V 5743 2950 50  0000 C CNN
F 1 "1k" V 5834 2950 50  0000 C CNN
F 2 "Resistor_SMD:R_1206_3216Metric_Pad1.30x1.75mm_HandSolder" V 5880 2950 50  0001 C CNN
F 3 "~" H 5950 2950 50  0001 C CNN
F 4 "660-RN73H2TD1001B10" H 5950 2950 50  0001 C CNN "Mouser Part Number"
F 5 "https://no.mouser.com/ProductDetail/KOA-Speer/RN73H2BTTD1001B10?qs=sGAEpiMZZMvdGkrng054t9OHizemP%252BWODF53bAC1Tss%3D" H 5950 2950 50  0001 C CNN "Mouser Price/Stock"
	1    5950 2950
	0    1    1    0   
$EndComp
Wire Wire Line
	7700 4150 8350 4150
Wire Wire Line
	8350 3100 9200 3100
Wire Wire Line
	7700 3100 8350 3100
Connection ~ 8350 3100
Wire Wire Line
	8350 3150 8350 3100
Wire Wire Line
	8350 4150 8350 4050
$Comp
L SamacSys_Parts:APTD3216LSYCK LED12
U 1 1
P 8350 4050
AR Path="/6030656F/60A25F30" Ref="LED12"  Part="1" 
AR Path="/602F58EC/60A25F30" Ref="LED8"  Part="1" 
AR Path="/602FFA39/60A25F30" Ref="LED11"  Part="1" 
AR Path="/601DDBD8/60A25F30" Ref="LED2"  Part="1" 
AR Path="/602C6F83/60A25F30" Ref="LED3"  Part="1" 
AR Path="/602C99B2/60A25F30" Ref="LED4"  Part="1" 
AR Path="/602EB817/60A25F30" Ref="LED5"  Part="1" 
AR Path="/602EEDF2/60A25F30" Ref="LED6"  Part="1" 
AR Path="/602F236D/60A25F30" Ref="LED7"  Part="1" 
AR Path="/602F8E6F/60A25F30" Ref="LED9"  Part="1" 
AR Path="/602FC492/60A25F30" Ref="LED10"  Part="1" 
AR Path="/60302FB0/60A25F30" Ref="LED13"  Part="1" 
F 0 "LED12" V 8696 3920 50  0000 R CNN
F 1 "APTD3216LSYCK" V 8605 3920 50  0000 R CNN
F 2 "SamacSys_Parts:LEDC3216X200N" H 8850 4200 50  0001 L BNN
F 3 "http://www.kingbrightusa.com/images/catalog/SPEC/APTD3216LSYCK.pdf" H 8850 4100 50  0001 L BNN
F 4 "Standard LEDs - SMD 1206 Dome Lens LED Yellow- 590nm" H 8850 4000 50  0001 L BNN "Description"
F 5 "2" H 8850 3900 50  0001 L BNN "Height"
F 6 "Kingbright" H 8850 3800 50  0001 L BNN "Manufacturer_Name"
F 7 "APTD3216LSYCK" H 8850 3700 50  0001 L BNN "Manufacturer_Part_Number"
F 8 "604-APTD3216LSYCK" H 8850 3600 50  0001 L BNN "Mouser Part Number"
F 9 "https://www.mouser.co.uk/ProductDetail/Kingbright/APTD3216LSYCK/?qs=AQlKX63v8RvoX%252BazwCMI3g%3D%3D" H 8850 3500 50  0001 L BNN "Mouser Price/Stock"
F 10 "APTD3216LSYCK" H 8850 3400 50  0001 L BNN "Arrow Part Number"
F 11 "https://www.arrow.com/en/products/aptd3216lsyck/kingbright" H 8850 3300 50  0001 L BNN "Arrow Price/Stock"
	1    8350 4050
	0    -1   -1   0   
$EndComp
Text Notes 8400 4250 0    50   ~ 0
The diode draws 2mA at \n1.9V. (250ohm). \nResistor of 400ohm \nwill limit the voltage.
$Comp
L Device:R R?
U 1 1
P 8350 3300
AR Path="/601950CF/6026F662" Ref="R?"  Part="1" 
AR Path="/60127F14/6026F662" Ref="R?"  Part="1" 
AR Path="/60183D66/6026F662" Ref="R?"  Part="1" 
AR Path="/6018A3E7/6026F662" Ref="R?"  Part="1" 
AR Path="/601ACA25/6026F662" Ref="R?"  Part="1" 
AR Path="/601B19F6/6026F662" Ref="R?"  Part="1" 
AR Path="/601B304B/6026F662" Ref="R?"  Part="1" 
AR Path="/601DDBD8/6026F662" Ref="R44"  Part="1" 
AR Path="/602C6F83/6026F662" Ref="R51"  Part="1" 
AR Path="/602C99B2/6026F662" Ref="R58"  Part="1" 
AR Path="/602EB817/6026F662" Ref="R65"  Part="1" 
AR Path="/602EEDF2/6026F662" Ref="R72"  Part="1" 
AR Path="/602F236D/6026F662" Ref="R79"  Part="1" 
AR Path="/602F58EC/6026F662" Ref="R86"  Part="1" 
AR Path="/602F8E6F/6026F662" Ref="R93"  Part="1" 
AR Path="/602FC492/6026F662" Ref="R100"  Part="1" 
AR Path="/602FFA39/6026F662" Ref="R107"  Part="1" 
AR Path="/6030656F/6026F662" Ref="R114"  Part="1" 
AR Path="/60302FB0/6026F662" Ref="R121"  Part="1" 
F 0 "R114" H 8420 3346 50  0000 L CNN
F 1 "400" H 8420 3255 50  0000 L CNN
F 2 "Resistor_SMD:R_1206_3216Metric_Pad1.30x1.75mm_HandSolder" V 8280 3300 50  0001 C CNN
F 3 "~" H 8350 3300 50  0001 C CNN
F 4 "660-RN732BTTD4000B25" H 8350 3300 50  0001 C CNN "Mouser Part Number"
F 5 "https://no.mouser.com/ProductDetail/KOA-Speer/RN732BTTD4000B25?qs=sGAEpiMZZMvdGkrng054tzPYU%252Blienw%2FxC8II8ptRR0%3D" H 8350 3300 50  0001 C CNN "Mouser Price/Stock"
	1    8350 3300
	1    0    0    -1  
$EndComp
Text Notes 6200 2800 0    50   ~ 0
47kOhm
$EndSCHEMATC
